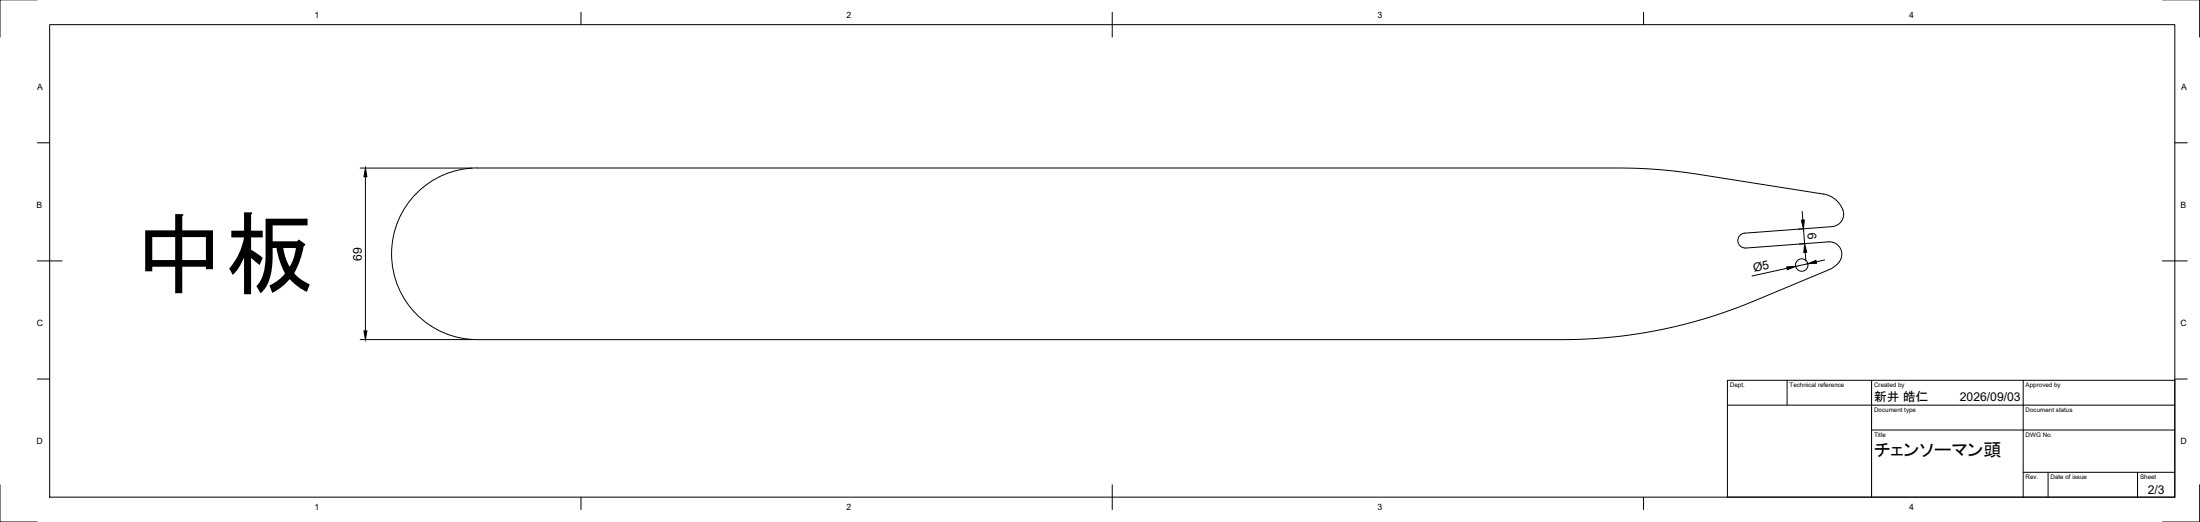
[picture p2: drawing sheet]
<svg xmlns="http://www.w3.org/2000/svg" width="885mm" height="210mm" viewBox="0 0 885 210" stroke-linecap="round" stroke-linejoin="round" font-family="sans-serif">
<!-- layer: Visible -->
<g fill="none" stroke="#000" stroke-width=".4">
<path d="M192 67.6h459.5a202.2 202.2 0 0 1 31.1 2.4l51 8a9.2 9.2 0 0 1 8.1 9 5 5 0 0 1-4.6 4.1l-35.2 2.6a3 3 0 0 0-2.7 3.3 3 3 0 0 0 3.2 2.7M192 67.5a34.5 34.5 0 0 0-34.5 34.6 34.5 34.5 0 0 0 34.5 34.5h436.4a200.3 200.3 0 0 0 76.9-15.4l30.6-12.7a6.7 6.7 0 0 0 4.8-8 5 5 0 0 0-5.1-3.3l-33.2 2.6"/>
<circle cx="724.9" cy="106.6" r="2.51"/>
</g>
<!-- layer: TITLEBLOCK -->
<path d="M695 152.9h180v47h-180zM719 152.9v10M753 152.9v47M814 152.9v47M695 162.9h180M753 172.9h122M814 189.9h61M824 189.9v10M860 189.9v10" fill="none" stroke="#000" stroke-width=".4"/>
<!-- layer: BORDER -->
<g fill="none" stroke="#000" stroke-width=".4">
<path d="M0 -.1v15M885 -.1v15M20 9.9h855v190h-855zM233.7 4.9v5M447.5 4.9v10M661.2 4.9v5M15 57.4h5M875 57.4h5M15 104.9h10M870 104.9h10M15 152.4h5M875 152.4h5"/>
<path d="M0 194.9v15h15M233.7 199.9v5M447.5 194.9v10M661.2 199.9v5M885 194.9v15h-15"/>
</g>
<!-- layer: FD_Dimensions -->
<path d="M144.9 67.6h45M147 71.1v62M725.1 85l.2 3.5M725.2 92l-1.7 .2M725.6 92l.4 6M725.6 98l-1.7 .1M719 107.9l-14.1 3.1M726.3 101.5l.2 3.5M727.3 106.1l-4.9 1M734.1 104.5l-3.4 .8M144.9 136.6h45" fill="none" stroke="#000" stroke-width=".4"/>
<path d="M147 67.6l.6 3.5h-1.2zM724.7 88.6l1.2-.1-.3 3.5zM718.9 107.3l3.5-.2-3.3 1.4zM726 98l.9 3.4-1.2 .1zM727.3 106.1l3.3-1.4 .2 1.2zM146.4 133.1h1.2l-.6 3.5z" fill="#000" stroke="#000" stroke-width=".4"/>
<text font-size="36.4" x="53.9" y="114.9">中板</text>
<text font-size="7.3" x="754" y="183.4">チェンソーマン頭</text>
<text font-size="5.1" x="754" y="161.4">新井 皓仁</text>
<g font-size="4.9">
<text x="727.2" y="93.5" transform="rotate(86 727.2 93.5)">6</text>
<text x="145.6" y="104.8" transform="rotate(-90 145.6 104.8)">69</text>
<text x="705.7" y="109.2" transform="rotate(-12 705.7 109.2)">Ø5</text>
<text x="788.5" y="161.4">2026/09/03</text>
<text x="864.1" y="198.6">2/3</text>
</g>
<g font-size="3.5">
<text x="126.5" y="7.4">1</text>
<text x="340.5" y="7.4">2</text>
<text x="554.2" y="7.4">3</text>
<text x="768.1" y="7.4">4</text>
<text x="15" y="36.2">A</text>
<text x="877.5" y="36.2">A</text>
<text x="14.7" y="83.7">B</text>
<text x="877.2" y="83.7">B</text>
<text x="14.8" y="131.2">C</text>
<text x="877.3" y="131.2">C</text>
<text x="14.7" y="178.7">D</text>
<text x="877.2" y="178.7">D</text>
<text x="126.5" y="204.9">1</text>
<text x="340.5" y="204.9">2</text>
<text x="554.2" y="204.9">3</text>
<text x="768.1" y="204.9">4</text>
</g>
<g font-size="2.5">
<text x="696" y="155.7">Dept.</text>
<text x="720" y="155.7">Technical reference</text>
<text x="754" y="155.7">Created by</text>
<text x="815" y="155.7">Approved by</text>
<text x="754" y="165.7">Document type</text>
<text x="815" y="165.7">Document status</text>
<text x="754" y="175.7">Title</text>
<text x="815" y="175.7">DWG No.</text>
<text x="815" y="192.7">Rev.</text>
<text x="825" y="192.7">Date of issue</text>
<text x="861" y="192.7">Sheet</text>
</g>
</svg>
